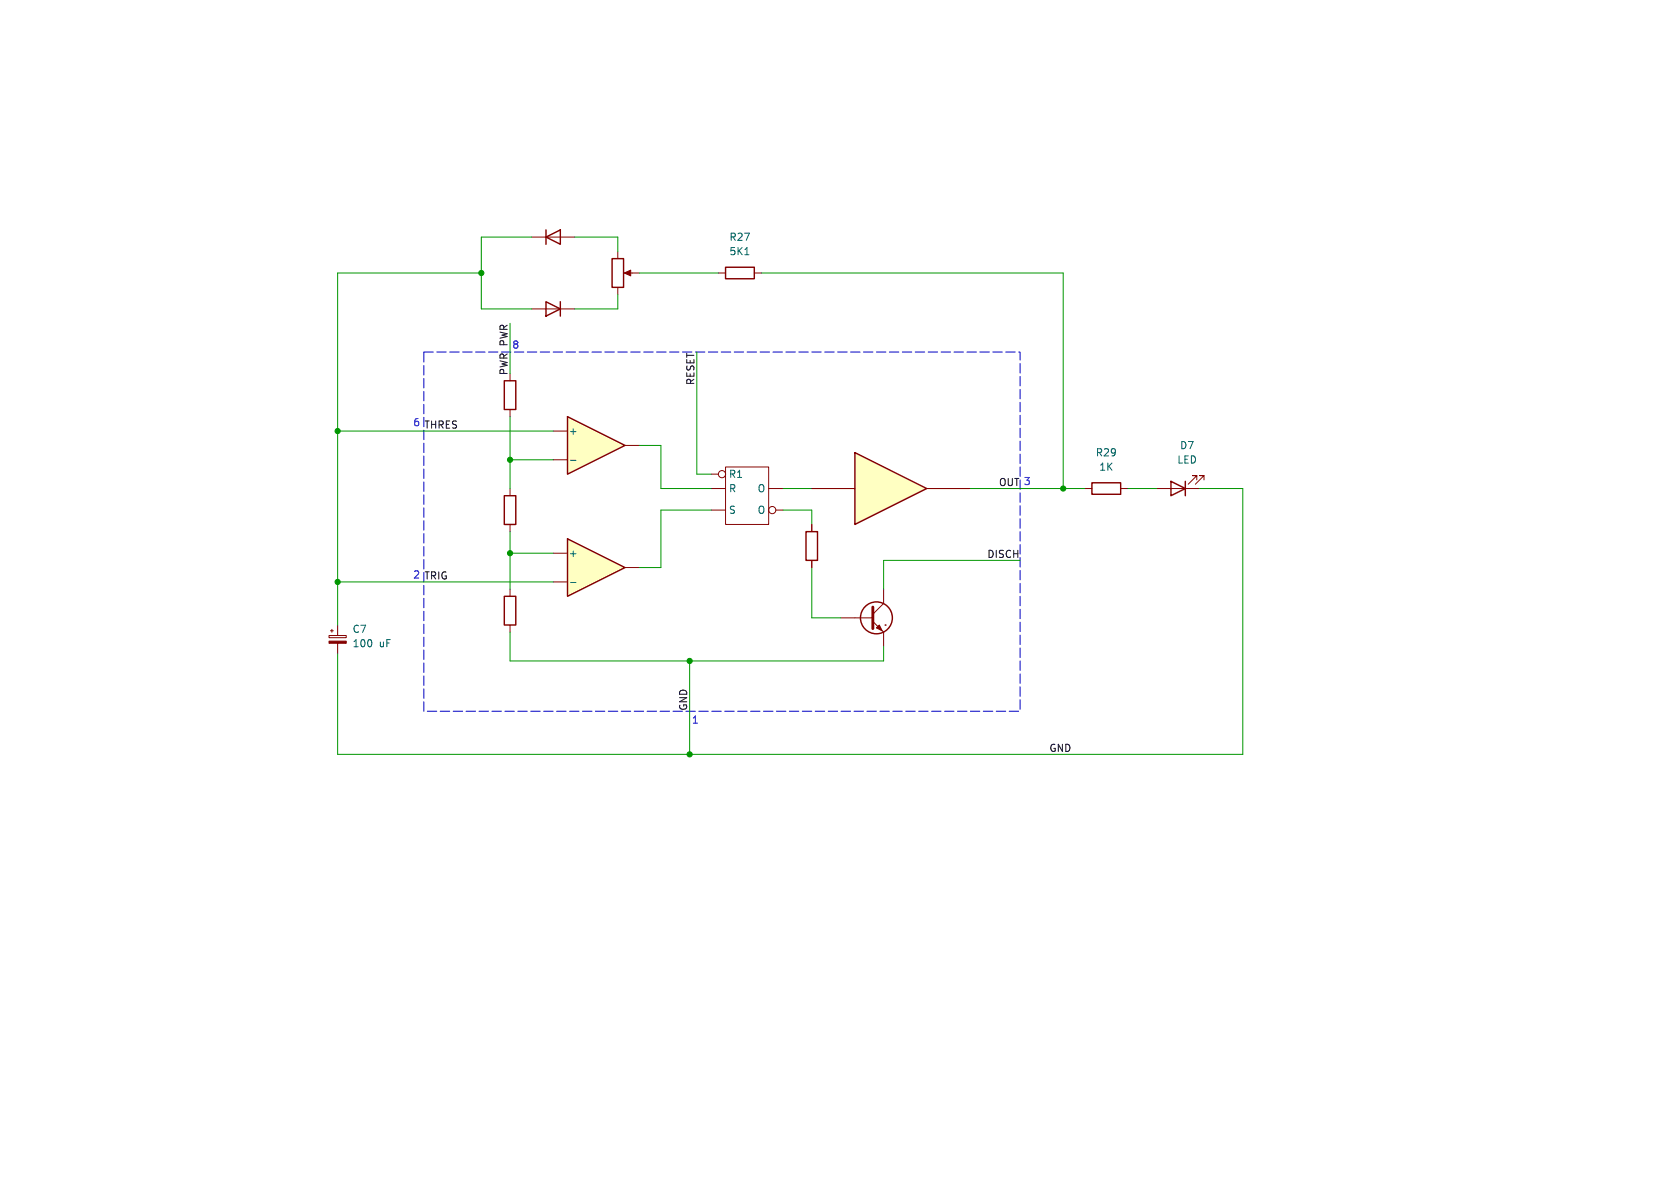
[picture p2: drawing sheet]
<svg xmlns="http://www.w3.org/2000/svg" width="297mm" height="210mm" viewBox="0 0 297 210" stroke-linecap="round" stroke-linejoin="round" font-family="sans-serif">
<path d="M128.3 47.2h5v2.1h-5zM89.2 87.6h2v5.1h-2zM193 85.3h5.1v2.1h-5.1zM207 85.1l2.5 1.3-2.5 1.2zM209.5 85.1v2.5M89.2 105.4h2v5.1h-2z" fill="none" stroke="#840000" stroke-width=".25"/>
<g fill="none" stroke="#840000" stroke-width=".18">
<path d="M127 48.3h1.3M133.3 48.3h1.3M90.2 86.4v1.2M90.2 92.7v1.3M191.8 86.4h1.2M198.1 86.4h1.3M204.5 86.4h7.6M211.6 84.8v-.7h-.8h.8l-1.5 1.5M212.9 84.8v-.7h-.8h.8l-1.6 1.5M58.2 112.3h3v.4h-3zM58.4 111.5h.5M58.7 111.3v.5"/>
<path d="M59.7 110.5v1.8M59.7 113.7v1.9M90.2 104.1v1.3M90.2 110.5v1.3"/>
</g>
<path d="M131.7 45h.7" fill="none" stroke="#006464" stroke-width=".18"/>
<path d="M58.2 113.3h3v.4h-3z" fill="#840000" stroke="#840000" stroke-width=".18"/>
<path d="M100.3 95.3l10.2 5-10.2 5.1z" fill="#ffffc2"/>
<path d="M100.3 95.3l10.2 5-10.2 5.1z" fill="none" stroke="#840000" stroke-width=".25"/>
<path d="M97.8 97.8h2.5M97.8 102.9h2.5M110.5 100.3h2.5" fill="none" stroke="#840000" stroke-width=".18"/>
<path d="M100.9 103h.9" fill="none" stroke="#006464" stroke-width=".18"/>
<path d="M151.1 80l12.7 6.4-12.7 6.3z" fill="#ffffc2"/>
<g fill="none" stroke="#840000" stroke-width=".25">
<path d="M142.5 94h2v5.1h-2zM151.1 80l12.7 6.4-12.7 6.3z"/>
<circle cx="154.9" cy="109.2" r="2.82"/>
</g>
<g fill="none" stroke="#840000" stroke-width=".18">
<path d="M125.7 86.4h2.6M125.7 90.2h2.6M125.7 83.8h1.3M128.3 82.6h7.6v10.1h-7.6zM135.9 86.4h2.5M137.2 90.2h1.2M143.5 86.4h7.6M143.5 92.7v1.3M143.5 99.1v1.2M163.8 86.4h7.6M148.6 109.2h5.7M154.3 109.9l1.9 1.9v2.5"/>
<path d="M156.2 104.1v2.6l-1.9 1.9M156.5 110.5h.1"/>
<circle cx="127.6" cy="83.8" r=".63"/>
<circle cx="136.5" cy="90.2" r=".63"/>
</g>
<path d="M154.3 107.3v3.8" fill="none" stroke="#840000" stroke-width=".51"/>
<path d="M154.9 111l.5-.5 .6 1z" fill="#840000" stroke="#840000" stroke-width=".18"/>
<path d="M100.3 73.7l10.2 5-10.2 5.1z" fill="#ffffc2"/>
<path d="M96.5 53.3l2.6 1.3-2.6 1.3zM96.5 41.9l2.6-1.3v2.6zM96.5 40.6v2.6M99.1 53.3v2.6M108.2 45.7h2v5.1h-2zM89.2 67.3h2v5.1h-2zM100.3 73.7l10.2 5-10.2 5.1z" fill="none" stroke="#840000" stroke-width=".25"/>
<g fill="none" stroke="#840000" stroke-width=".18">
<path d="M94 54.6h7.6M94 41.9h7.6M109.2 44.5v1.2M109.2 50.8v1.3M110.7 48.3h2.3M90.2 66v1.3M90.2 72.4v1.3M97.8 76.2h2.5M110.5 78.7h2.5M97.8 81.3h2.5M143.5 86.4h7.6M143.5 92.7v1.3"/>
<path d="M143.5 99.1v1.2M163.8 86.4h7.6"/>
</g>
<path d="M100.9 81.4h.9" fill="none" stroke="#006464" stroke-width=".18"/>
<path d="M110.4 48.3l1.1-.5v1z" fill="#840000" stroke="#840000" stroke-width=".18"/>
<path d="M74.9 62.2h105.4v63.5h-105.4z" fill="none" stroke="#0000c2" stroke-width=".18" stroke-dasharray="1.7 .6"/>
<g fill="none" stroke="#009600" stroke-width=".18">
<path d="M85.1 48.3h-25.4v62.2M90.2 57.2v8.8M94 41.9h-8.9v12.7h8.9M101.6 41.9h7.6v2.6M109.2 52.1v2.5h-7.6M113 48.3h14M134.6 48.3h53.4v38.1M59.7 76.2h38.1M90.2 73.7v12.7M113 78.7h3.8v7.7h8.9M123.2 62.2v21.6h2.5M90.2 94v10.1"/>
<path d="M90.2 97.8h7.6M90.2 81.3h7.6M125.7 90.2h-8.9v10.1h-3.8M138.4 86.4h5.1M138.4 90.2h5.1v2.5M171.4 86.4h20.4M180.3 99.1h-24.1v5M199.4 86.4h5.1M212.1 86.4h7.6v47h-160v-17.8M59.7 102.9h38.1M90.2 111.8v5h66v-2.5M121.9 116.8v16.6"/>
<path d="M143.5 100.3v8.9h5.1"/>
</g>
<g fill="#009600" stroke="#009600" stroke-width=".18">
<circle cx="121.9" cy="116.8" r=".46"/>
<circle cx="121.9" cy="133.4" r=".46"/>
<circle cx="188" cy="86.4" r=".46"/>
<circle cx="59.7" cy="76.2" r=".46"/>
<circle cx="59.7" cy="102.9" r=".46"/>
<circle cx="90.2" cy="97.8" r=".46"/>
<circle cx="90.2" cy="81.3" r=".46"/>
<circle cx="85.1" cy="48.3" r=".46"/>
</g>
<g font-size="1.8" fill="#006464">
<text x="128.9" y="42.8">R27</text>
<text x="128.9" y="45.3">5K1</text>
<text x="100.5" y="77.1">+</text>
<text x="193.6" y="80.9">R29</text>
<text x="194.2" y="83.4">1K</text>
<text x="208" y="82.1">LED</text>
<text x="208.5" y="79.6">D7</text>
<text x="128.8" y="87.2">R</text>
<text x="128.8" y="84.7">R1</text>
<text x="133.8" y="87.2">O</text>
<text x="128.8" y="91">S</text>
<text x="133.8" y="91">O</text>
<text x="100.5" y="98.7">+</text>
<text x="62.2" y="112.1">C7</text>
<text x="62.2" y="114.6">100</text>
<text x="67" y="114.6">uF</text>
</g>
<g font-size="1.8" fill="#0f0f0f">
<text x="89.8" y="61.3" transform="rotate(-90 89.8 61.3)">PWR</text>
<text x="89.8" y="66.4" transform="rotate(-90 89.8 66.4)">PWR</text>
<text x="122.8" y="68.2" transform="rotate(-90 122.8 68.2)">RESET</text>
<text x="176.5" y="86">OUT</text>
<text x="174.5" y="98.7">DISCH</text>
<text x="121.6" y="125.7" transform="rotate(-90 121.6 125.7)">GND</text>
<text x="185.4" y="133">GND</text>
</g>
<g font-size="1.8" fill="#0000c2">
<text x="90.5" y="61.8">8</text>
<text x="73" y="75.5">6 THRES</text>
<text x="180.9" y="86">3</text>
<text x="73" y="102.5">2 TRIG</text>
<text x="122.2" y="128.1">1</text>
</g>
</svg>
